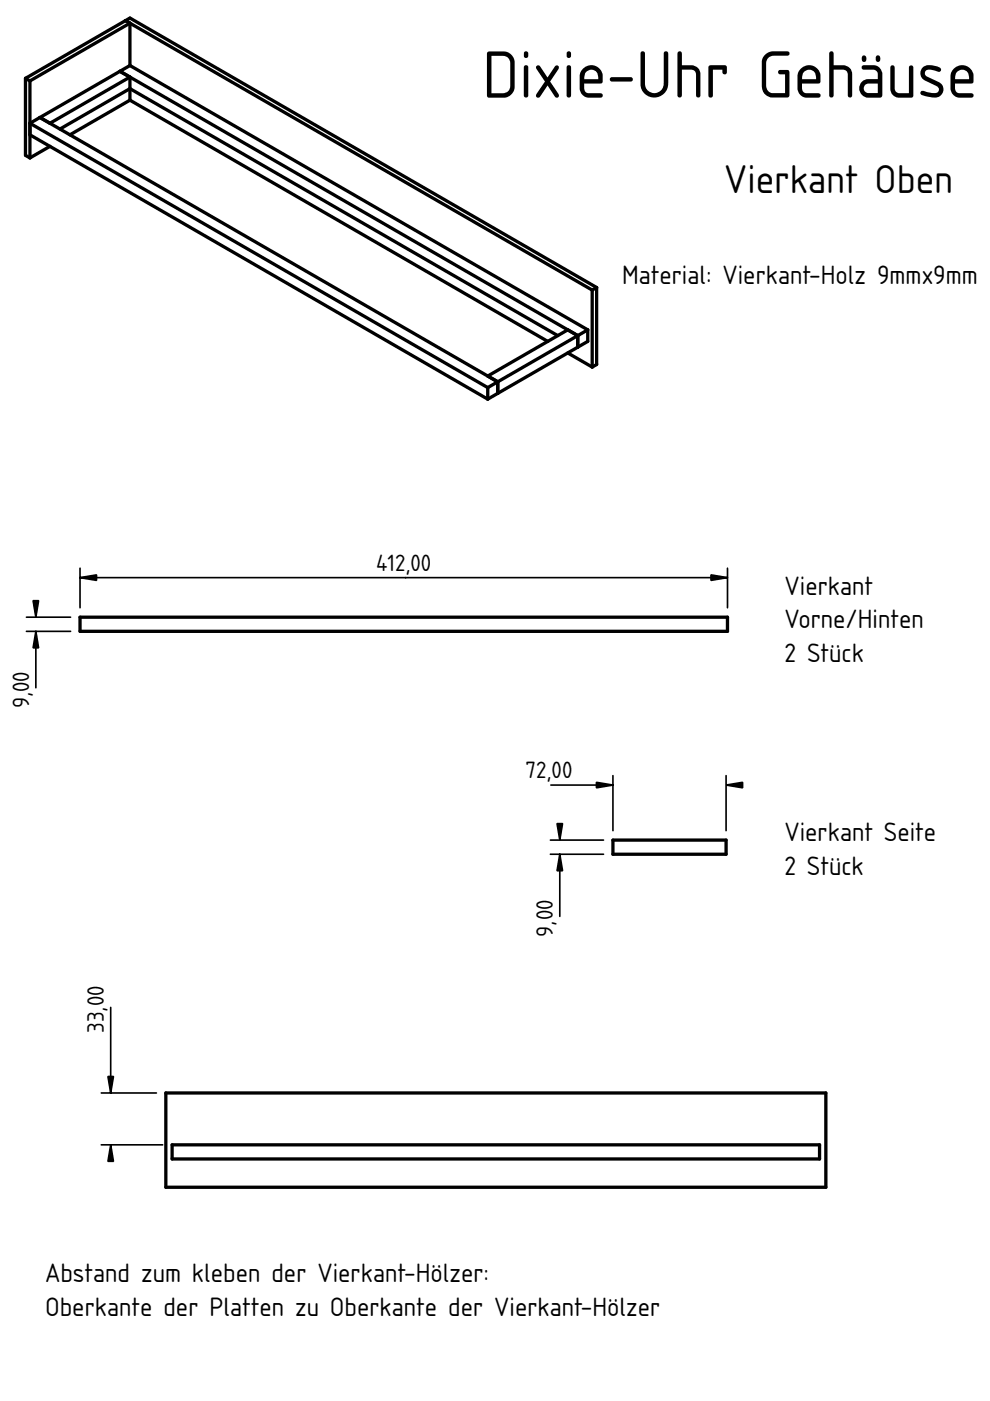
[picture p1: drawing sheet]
<svg xmlns="http://www.w3.org/2000/svg" width="210mm" height="297mm" viewBox="0 0 210 297" stroke-linecap="round" stroke-linejoin="round" font-family="sans-serif">
<path d="M66 46.7h.1" fill="none" stroke="#000" stroke-width=".21"/>
<path d="M5.4 16.6l22.2-12.8 98.9 57.2v16.3l-.9 .5-5.2-3-17 9.8-92.8-53.6-4.3 2.5-.9-.6z" fill-rule="evenodd" fill="#fff"/>
<path d="M66 46.7h.1" fill="none" stroke="#000" stroke-width=".21"/>
<path d="M14.8 28.6l12.8-7.4 88.5 51.2-12.7 7.3z" fill-rule="evenodd" fill="#fff"/>
<path d="M66 46.7h.1" fill="none" stroke="#000" stroke-width=".21"/>
<path d="M27.6 4.9l98 56.6v16.3l-5.2-3 4.2-2.4v-2.5l-97-56z" fill-rule="evenodd" fill="#fff"/>
<path d="M66 46.7h.1" fill="none" stroke="#000" stroke-width=".21"/>
<path d="M6.3 26.1l97.1 56.1v2.4l-97.1-56z" fill-rule="evenodd" fill="#fff"/>
<path d="M66 46.7h.1" fill="none" stroke="#000" stroke-width=".21"/>
<path d="M6.3 26.1l2.2-1.2 97 56.1-2.1 1.2z" fill-rule="evenodd" fill="#fff"/>
<path d="M66 46.7h.1" fill="none" stroke="#000" stroke-width=".21"/>
<path d="M25.4 15.1l2.2-1.2 97 56-2.1 1.3z" fill-rule="evenodd" fill="#fff"/>
<path d="M66 46.7h.1" fill="none" stroke="#000" stroke-width=".21"/>
<path d="M27.6 16.3l92.8 53.6-2.1 1.3-90.7-52.4z" fill-rule="evenodd" fill="#fff"/>
<path d="M66 46.7h.1" fill="none" stroke="#000" stroke-width=".21"/>
<path d="M27.6 18.8l90.7 52.4-2.2 1.2-88.5-51.2z" fill-rule="evenodd" fill="#fff"/>
<path d="M66 46.7h.1" fill="none" stroke="#000" stroke-width=".21"/>
<g fill="#fff">
<path d="M6.3 17.2l21.3-12.3v9l-21.3 12.2z" fill-rule="evenodd"/>
<path d="M26.6 4.4l1-.6 98.9 57.2-.9 .5z" fill-rule="evenodd"/>
</g>
<path d="M66 46.7h.1" fill="none" stroke="#000" stroke-width=".21"/>
<g fill="#fff">
<path d="M6.3 28.6l4.3 2.4-4.3 2.5z"/>
<path d="M103.4 79.7l17-9.8 2.1 1.3-17 9.8z" fill-rule="evenodd"/>
<path d="M105.5 81l17-9.8v2.4l-17 9.8z" fill-rule="evenodd"/>
<path d="M8.5 24.9l16.9-9.8 2.2 1.2-17 9.8z" fill-rule="evenodd"/>
<path d="M10.6 26.1l17-9.8v2.5l-14.9 8.6z" fill-rule="evenodd"/>
<path d="M12.7 27.4l14.9-8.6v2.4l-12.8 7.4z" fill-rule="evenodd"/>
<path d="M5.4 16.6l21.2-12.2 1 .5-21.3 12.3z" fill-rule="evenodd"/>
<path d="M5.4 16.6l.9 .6v16.3l-.9-.6z" fill-rule="evenodd"/>
<path d="M125.6 61.5l.9-.5v16.3l-.9 .5z" fill-rule="evenodd"/>
<path d="M122.5 71.2l2.1-1.3v2.5l-2.1 1.2z" fill-rule="evenodd"/>
<path d="M103.4 82.2l2.1-1.2v2.4l-2.1 1.2z" fill-rule="evenodd"/>
</g>
<g fill="none" stroke="#000" stroke-width=".7">
<path d="M5.4 16.6l22.2-12.8 98.9 57.2M5.4 16.6v16.3l.9 .6M5.4 16.6l.9 .6M6.3 17.2v16.3M26.6 4.4l99 57.1M27.6 13.9v-9l-21.3 12.3M27.6 16.3v4.9M27.6 13.9l-21.3 12.2 97.1 56.1M27.6 16.3l-2.2-1.2 97.1 56.1M27.6 13.9l97 56M27.6 16.3l-17 9.8M6.3 28.6l97.1 56"/>
<path d="M8.5 24.9l97 56.1M10.6 31l-4.3 2.5M12.7 27.4l14.9-8.6 90.7 52.4M27.6 21.2l88.5 51.2M27.6 21.2l-12.8 7.4M120.4 74.8l5.2 3M120.4 69.9l-17 9.8 2.1 1.3M122.5 71.2l-19.1 11M122.5 73.6l-19.1 11M122.5 71.2v2.4M124.6 69.9l-2.1 1.3M124.6 69.9v2.5l-2.1 1.2"/>
<path d="M125.6 61.5v16.3M126.5 61l-.9 .5M126.5 61v16.3l-.9 .5M103.4 82.2v2.4M105.5 81v2.4"/>
</g>
<path d="M85.6 132.4h.1" fill="none" stroke="#000" stroke-width=".21"/>
<path d="M17 130.9h137.2v3h-137.2z" fill-rule="evenodd" fill="#fff"/>
<path d="M17 130.9h137.2v3h-137.2z" fill="none" stroke="#000" stroke-width=".7"/>
<path d="M85.6 132.4h.1M142 179.6h.1" fill="none" stroke="#000" stroke-width=".21"/>
<path d="M5.6 133.9h9.4M5.6 130.9h9.4M7.6 133.9v11.9M17 120.5v8.4M17 122.5h137.2M154.2 120.5v8.4" fill="none" stroke="#000" stroke-width=".35"/>
<path d="M7.6 133.9l.6 3.5h-1.2zM7 127.4h1.2l-.6 3.5zM17 122.5l3.5-.6v1.2zM150.7 121.9l3.5 .6-3.5 .6z" fill="#000" stroke="#000" stroke-width=".35"/>
<path d="M130 178.1h23.9v3h-23.9z" fill-rule="evenodd" fill="#fff"/>
<path d="M130 178.1h23.9v3h-23.9z" fill="none" stroke="#000" stroke-width=".7"/>
<path d="M142 179.6h.1M105.1 241.7h.1" fill="none" stroke="#000" stroke-width=".21"/>
<path d="M116.7 178.1h11.3M116.8 166.4h13.2M130 164.4v11.7M153.9 164.4v11.7M116.7 181.1h11.3M118.7 181.1v13.2" fill="none" stroke="#000" stroke-width=".35"/>
<path d="M118.1 174.6h1.2l-.6 3.5zM126.5 165.9l3.5 .5-3.5 .6zM153.9 166.4l3.5-.5v1.1zM118.7 181.1l.6 3.5h-1.2z" fill="#000" stroke="#000" stroke-width=".35"/>
<g fill="#fff">
<path d="M35.2 231.7h139.9v20h-139.9z" fill-rule="evenodd"/>
<path d="M36.5 242.7h137.3v3h-137.3z" fill-rule="evenodd"/>
</g>
<path d="M35.2 231.7h139.9v20h-139.9zM36.5 242.7h137.3v3h-137.3z" fill="none" stroke="#000" stroke-width=".7"/>
<path d="M105.1 241.7h.1" fill="none" stroke="#000" stroke-width=".21"/>
<path d="M23.5 213.6v18.1M21.5 231.7h11.7M21.5 242.7h13" fill="none" stroke="#000" stroke-width=".35"/>
<path d="M22.9 228.2h1.2l-.6 3.5zM23.5 242.7l.6 3.5h-1.2z" fill="#000" stroke="#000" stroke-width=".35"/>
<text font-size="13.3" x="102.3" y="20.7">Dixie-Uhr Gehäuse</text>
<text font-size="8" x="153.6" y="41">Vierkant Oben</text>
<g font-size="5.3">
<text x="131.9" y="60.2">Material: Vierkant-Holz 9mmx9mm</text>
<text x="166.3" y="126.1">Vierkant</text>
<text x="166.3" y="133.2">Vorne/Hinten</text>
<text x="166.3" y="140.4">2 Stück</text>
<text x="166.3" y="178.4">Vierkant Seite</text>
<text x="166.3" y="185.5">2 Stück</text>
<text x="9.6" y="271.9">Abstand zum kleben der Vierkant-Hölzer:</text>
<text x="9.6" y="279">Oberkante der Platten zu Oberkante der Vierkant-Hölzer</text>
</g>
<g font-size="4.7">
<text x="79.8" y="121">412,00</text>
<text x="6.2" y="150.1" transform="rotate(-90 6.2 150.1)">9,00</text>
<text x="111.4" y="165">72,00</text>
<text x="117.2" y="198.6" transform="rotate(-90 117.2 198.6)">9,00</text>
<text x="22" y="219" transform="rotate(-90 22 219)">33,00</text>
</g>
</svg>
